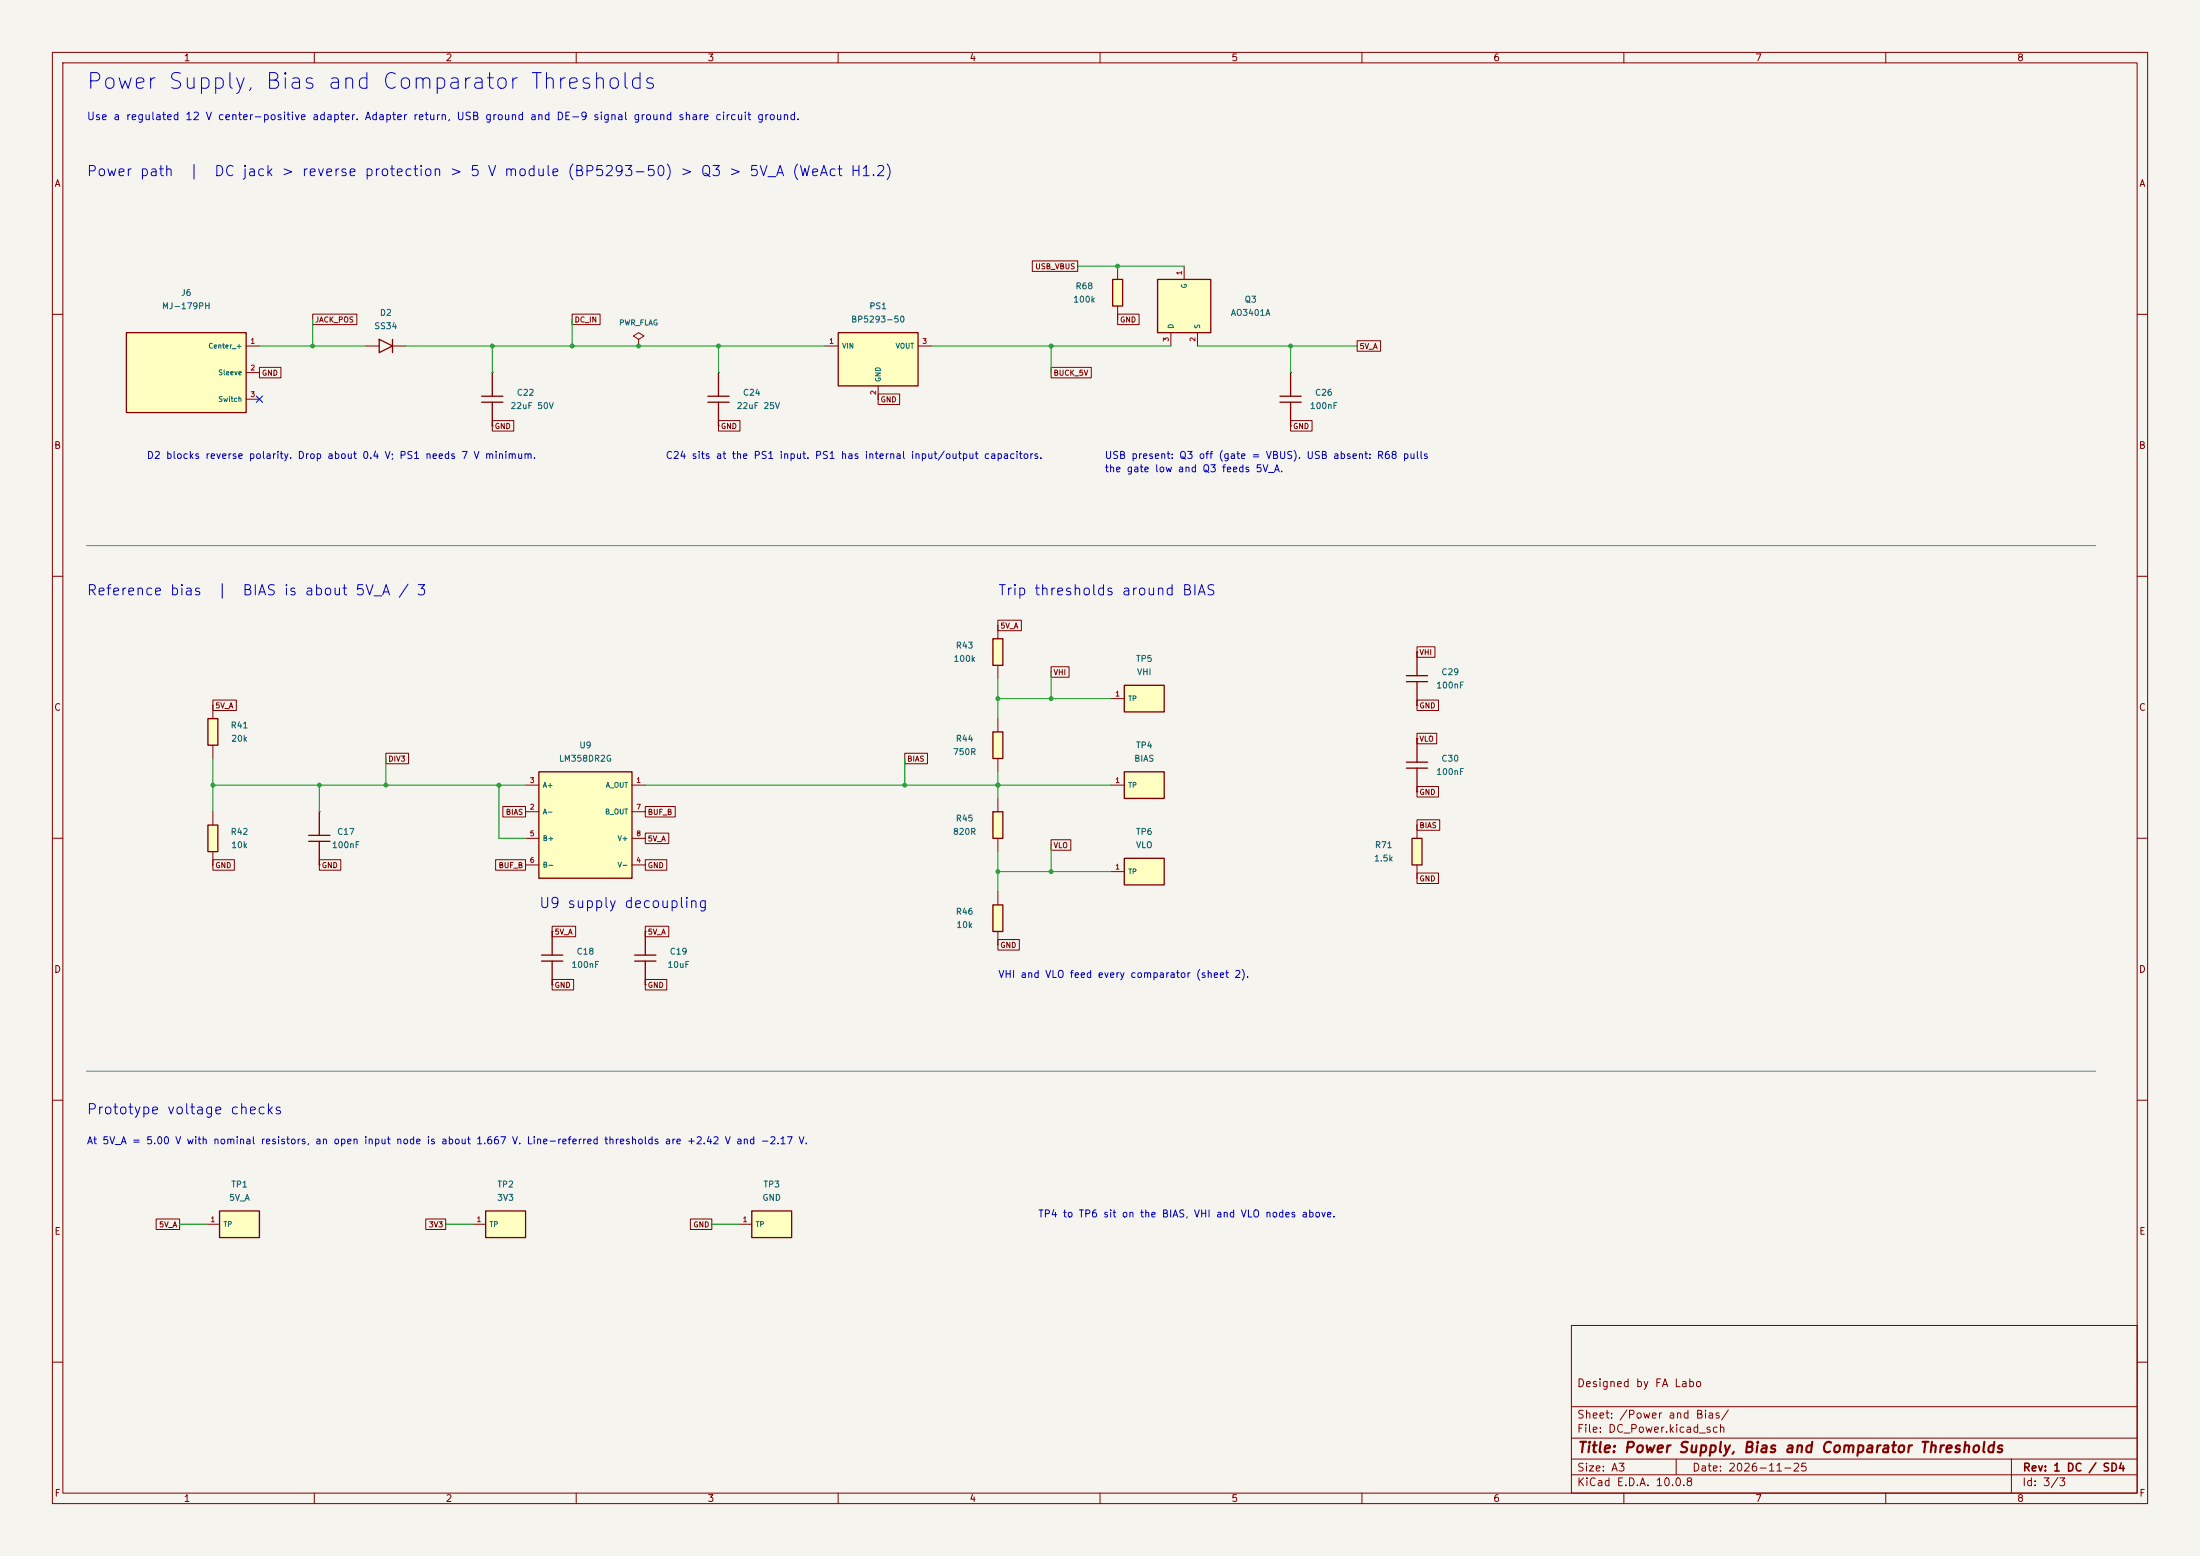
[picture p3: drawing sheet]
(kicad_sch (version 20250114)
(generator "eeschema")
(paper "A3")
(title_block (title "Power Supply, Bias and Comparator Thresholds") (date "2026-11-25") (rev "1 DC / SD4") (comment 1 "Designed by FA Labo"))
(lib_symbols
 (symbol "power:PWR_FLAG"
  (power global)
  (pin_numbers (hide yes))
  (pin_names
   (offset 0) (hide yes))
  (exclude_from_sim no)
  (in_bom yes)
  (on_board yes)
  (in_pos_files yes)
  (duplicate_pin_numbers_are_jumpers no)
  (property "Reference" "#FLG" (at 0 1.905 0) (show_name no) (do_not_autoplace no) (hide yes) (effects (font (size 1.27 1.27))))
  (property "Value" "PWR_FLAG" (at 0 3.81 0) (show_name no) (do_not_autoplace no) (effects (font (size 1.27 1.27))))
  (property "Footprint" "" (at 0 0 0) (show_name no) (do_not_autoplace no) (hide yes) (effects (font (size 1.27 1.27))))
  (property "Datasheet" "" (at 0 0 0) (show_name no) (do_not_autoplace no) (hide yes) (effects (font (size 1.27 1.27))))
  (property "Description" "Special symbol for telling ERC where power comes from" (at 0 0 0) (show_name no) (do_not_autoplace no) (hide yes) (effects (font (size 1.27 1.27))))
  (symbol "PWR_FLAG_0_0"
   (pin power_out line (at 0 0 90) (length 0) (name "" (effects (font (size 1.27 1.27)))) (number "1" (effects (font (size 1.27 1.27))))))
  (symbol "PWR_FLAG_0_1"
   (polyline (pts (xy 0 0) (xy 0 1.27) (xy -1.016 1.905) (xy 0 2.54) (xy 1.016 1.905) (xy 0 1.27)) (stroke (width 0) (type default)) (fill (type none))))
  (embedded_fonts no))
(symbol "Tap:Diode" (pin_numbers (hide yes)) (pin_names (offset 0) (hide yes)) (in_bom yes) (on_board yes) (property "Reference" "D" (at 0 3.81 0) (effects (font (size 1.15 1.15)) )) (property "Value" "Diode" (at 0 -3.81 0) (effects (font (size 1.15 1.15)) )) (symbol "Diode_0_1" (polyline (pts (xy -1.27 1.27) (xy -1.27 -1.27) (xy 1.27 0) (xy -1.27 1.27)) (stroke (width 0.25) (type default)) (fill (type none))) (polyline (pts (xy 1.27 1.27) (xy 1.27 -1.27)) (stroke (width 0.25) (type default)) (fill (type none)))) (symbol "Diode_1_1" (pin passive line (at 3.81 0 180) (length 2.54) (name "K" (effects (font (size 0.95 0.95)) )) (number "1" (effects (font (size 0.95 0.95)) ))) (pin passive line (at -3.81 0 0) (length 2.54) (name "A" (effects (font (size 0.95 0.95)) )) (number "2" (effects (font (size 0.95 0.95)) )))))
(symbol "Tap:DCDC3" (pin_names (offset 0.65)) (in_bom yes) (on_board yes) (property "Reference" "PS" (at 0 8.89 0) (effects (font (size 1.15 1.15)) )) (property "Value" "DCDC3" (at 0 6.985 0) (effects (font (size 1.15 1.15)) )) (symbol "DCDC3_0_1" (rectangle (start -7.62 5.08) (end 7.62 -5.08) (stroke (width 0.25) (type default)) (fill (type background)))) (symbol "DCDC3_1_1" (pin power_in line (at -10.16 2.54 0) (length 2.54) (name "VIN" (effects (font (size 0.95 0.95)) )) (number "1" (effects (font (size 0.95 0.95)) ))) (pin power_in line (at 0 -7.62 90) (length 2.54) (name "GND" (effects (font (size 0.95 0.95)) )) (number "2" (effects (font (size 0.95 0.95)) ))) (pin power_out line (at 10.16 2.54 180) (length 2.54) (name "VOUT" (effects (font (size 0.95 0.95)) )) (number "3" (effects (font (size 0.95 0.95)) )))))
(symbol "Tap:Capacitor" (pin_numbers (hide yes)) (pin_names (offset 0) (hide yes)) (in_bom yes) (on_board yes) (property "Reference" "C" (at 0.0000 6.9850 0) (effects (font (size 1.15 1.15)) )) (property "Value" "Capacitor" (at 0.0000 4.4450 0) (effects (font (size 1.15 1.15)) )) (symbol "Capacitor_0_1" (polyline (pts (xy -5.0800 0.0000) (xy -0.5715 0.0000)) (stroke (width 0.25) (type default)) (fill (type none)))(polyline (pts (xy -0.5715 -2.0320) (xy -0.5715 2.0320)) (stroke (width 0.25) (type default)) (fill (type none)))(polyline (pts (xy 0.5715 -2.0320) (xy 0.5715 2.0320)) (stroke (width 0.25) (type default)) (fill (type none)))(polyline (pts (xy 0.5715 0.0000) (xy 5.0800 0.0000)) (stroke (width 0.25) (type default)) (fill (type none)))) (symbol "Capacitor_1_1" (pin passive line (at -5.0800 0.0000 0) (length 0.0000) (name "1" (effects (font (size 0.95 0.95)) )) (number "1" (effects (font (size 0.95 0.95)) )))
(pin passive line (at 5.0800 0.0000 180) (length 0.0000) (name "2" (effects (font (size 0.95 0.95)) )) (number "2" (effects (font (size 0.95 0.95)) )))))
(symbol "Tap:DCJack" (pin_names (offset 0.65)) (in_bom yes) (on_board yes) (property "Reference" "J" (at 0.0000 12.7000 0) (effects (font (size 1.15 1.15)) )) (property "Value" "DCJack" (at 0.0000 10.1600 0) (effects (font (size 1.15 1.15)) )) (symbol "DCJack_0_1" (rectangle (start -11.4300 7.6200) (end 11.4300 -7.6200) (stroke (width 0.25) (type default)) (fill (type background)))) (symbol "DCJack_1_1" (pin passive line (at 13.9700 5.0800 180) (length 2.5400) (name "Center +" (effects (font (size 0.95 0.95)) )) (number "1" (effects (font (size 0.95 0.95)) )))
(pin passive line (at 13.9700 -0.0000 180) (length 2.5400) (name "Sleeve" (effects (font (size 0.95 0.95)) )) (number "2" (effects (font (size 0.95 0.95)) )))
(pin passive line (at 13.9700 -5.0800 180) (length 2.5400) (name "Switch" (effects (font (size 0.95 0.95)) )) (number "3" (effects (font (size 0.95 0.95)) )))))
(symbol "Tap:LM358" (pin_names (offset 0.65)) (in_bom yes) (on_board yes) (property "Reference" "U" (at 0.0000 15.2400 0) (effects (font (size 1.15 1.15)) )) (property "Value" "LM358" (at 0.0000 12.7000 0) (effects (font (size 1.15 1.15)) )) (symbol "LM358_0_1" (rectangle (start -8.8900 10.1600) (end 8.8900 -10.1600) (stroke (width 0.25) (type default)) (fill (type background)))) (symbol "LM358_1_1" (pin input line (at -11.4300 7.6200 0) (length 2.5400) (name "A+" (effects (font (size 0.95 0.95)) )) (number "3" (effects (font (size 0.95 0.95)) )))
(pin input line (at -11.4300 2.5400 0) (length 2.5400) (name "A-" (effects (font (size 0.95 0.95)) )) (number "2" (effects (font (size 0.95 0.95)) )))
(pin input line (at -11.4300 -2.5400 0) (length 2.5400) (name "B+" (effects (font (size 0.95 0.95)) )) (number "5" (effects (font (size 0.95 0.95)) )))
(pin input line (at -11.4300 -7.6200 0) (length 2.5400) (name "B-" (effects (font (size 0.95 0.95)) )) (number "6" (effects (font (size 0.95 0.95)) )))
(pin output line (at 11.4300 7.6200 180) (length 2.5400) (name "A OUT" (effects (font (size 0.95 0.95)) )) (number "1" (effects (font (size 0.95 0.95)) )))
(pin output line (at 11.4300 2.5400 180) (length 2.5400) (name "B OUT" (effects (font (size 0.95 0.95)) )) (number "7" (effects (font (size 0.95 0.95)) )))
(pin power_in line (at 11.4300 -2.5400 180) (length 2.5400) (name "V+" (effects (font (size 0.95 0.95)) )) (number "8" (effects (font (size 0.95 0.95)) )))
(pin power_in line (at 11.4300 -7.6200 180) (length 2.5400) (name "V-" (effects (font (size 0.95 0.95)) )) (number "4" (effects (font (size 0.95 0.95)) )))))
(symbol "Tap:PMOS" (pin_names (offset 0.65)) (in_bom yes) (on_board yes) (property "Reference" "Q" (at 0.0000 10.1600 0) (effects (font (size 1.15 1.15)) )) (property "Value" "PMOS" (at 0.0000 7.6200 0) (effects (font (size 1.15 1.15)) )) (symbol "PMOS_0_1" (rectangle (start -5.0800 5.0800) (end 5.0800 -5.0800) (stroke (width 0.25) (type default)) (fill (type background)))) (symbol "PMOS_1_1" (pin input line (at -7.6200 -0.0000 0) (length 2.5400) (name "G" (effects (font (size 0.95 0.95)) )) (number "1" (effects (font (size 0.95 0.95)) )))
(pin passive line (at 7.6200 2.5400 180) (length 2.5400) (name "S" (effects (font (size 0.95 0.95)) )) (number "2" (effects (font (size 0.95 0.95)) )))
(pin passive line (at 7.6200 -2.5400 180) (length 2.5400) (name "D" (effects (font (size 0.95 0.95)) )) (number "3" (effects (font (size 0.95 0.95)) )))))
(symbol "Tap:Resistor" (pin_numbers (hide yes)) (pin_names (offset 0) (hide yes)) (in_bom yes) (on_board yes) (property "Reference" "R" (at 0.0000 6.3500 0) (effects (font (size 1.15 1.15)) )) (property "Value" "Resistor" (at 0.0000 3.8100 0) (effects (font (size 1.15 1.15)) )) (symbol "Resistor_0_1" (rectangle (start -2.5400 0.9525) (end 2.5400 -0.9525) (stroke (width 0.25) (type default)) (fill (type background)))) (symbol "Resistor_1_1" (pin passive line (at -5.0800 0.0000 0) (length 2.5400) (name "1" (effects (font (size 0.95 0.95)) )) (number "1" (effects (font (size 0.95 0.95)) )))
(pin passive line (at 5.0800 0.0000 180) (length 2.5400) (name "2" (effects (font (size 0.95 0.95)) )) (number "2" (effects (font (size 0.95 0.95)) )))))
(symbol "Tap:Test" (pin_names (offset 0.65)) (in_bom yes) (on_board yes) (property "Reference" "TP" (at 0.0000 7.6200 0) (effects (font (size 1.15 1.15)) )) (property "Value" "Test" (at 0.0000 5.0800 0) (effects (font (size 1.15 1.15)) )) (symbol "Test_0_1" (rectangle (start -3.8100 2.5400) (end 3.8100 -2.5400) (stroke (width 0.25) (type default)) (fill (type background)))) (symbol "Test_1_1" (pin passive line (at -6.3500 -0.0000 0) (length 2.5400) (name "TP" (effects (font (size 0.95 0.95)) )) (number "1" (effects (font (size 0.95 0.95)) ))))))
(symbol (lib_id "Tap:DCJack") (at 35.5600 71.1200 0) (unit 1) (in_bom yes) (in_pos_files no) (on_board yes) (dnp no) (property "Reference" "J6" (at 35.5600 55.8800 0) (effects (font (size 1.15 1.15)) )) (property "Value" "MJ-179PH" (at 35.5600 58.4200 0) (effects (font (size 1.15 1.15)) )) (property "Footprint" "Tap:MJ179PH_BoardEdge" (at 35.5600 71.1200 0) (effects (font (size 1.15 1.15)) (hide yes))) (property "Supplier" "Akizuki" (at 35.5600 71.1200 0) (effects (font (size 1.15 1.15)) (hide yes))) (property "Assembly" "Hand assembly" (at 35.5600 71.1200 0) (effects (font (size 1.15 1.15)) (hide yes))) (property "OrderCode" "106568" (at 35.5600 71.1200 0) (effects (font (size 1.15 1.15)) (hide yes))) (property "MPN" "MJ-179PH" (at 35.5600 71.1200 0) (effects (font (size 1.15 1.15)) (hide yes))))
(symbol (lib_id "Tap:Capacitor") (at 93.9800 76.2000 270) (unit 1) (in_bom yes) (in_pos_files no) (on_board yes) (dnp no) (property "Reference" "C22" (at 100.3300 74.9300 90) (effects (font (size 1.15 1.15)) )) (property "Value" "22uF 50V" (at 101.6000 77.4700 90) (effects (font (size 1.15 1.15)) )) (property "Footprint" "Tap:Murata_RDE_108156_Horizontal_P5mm" (at 93.9800 76.2000 0) (effects (font (size 1.15 1.15)) (hide yes))) (property "Supplier" "Akizuki" (at 93.9800 76.2000 0) (effects (font (size 1.15 1.15)) (hide yes))) (property "Assembly" "Hand solder" (at 93.9800 76.2000 0) (effects (font (size 1.15 1.15)) (hide yes))) (property "LCSC" "" (at 93.9800 76.2000 0) (effects (font (size 1.15 1.15)) (hide yes))) (property "MPN" "RDEC71H226MWK1H03B" (at 93.9800 76.2000 0) (effects (font (size 1.15 1.15)) (hide yes))))
(symbol (lib_id "Tap:Capacitor") (at 137.1600 76.2000 270) (unit 1) (in_bom yes) (on_board yes) (dnp no) (property "Reference" "C24" (at 143.5100 74.9300 90) (effects (font (size 1.15 1.15)) )) (property "Value" "22uF 25V" (at 144.7800 77.4700 90) (effects (font (size 1.15 1.15)) )) (property "Footprint" "Tap:C_1206_3216Metric_DFM" (at 137.1600 76.2000 0) (effects (font (size 1.15 1.15)) (hide yes))) (property "Supplier" "LCSC" (at 137.1600 76.2000 0) (effects (font (size 1.15 1.15)) (hide yes))) (property "Assembly" "JLCPCB PCBA" (at 137.1600 76.2000 0) (effects (font (size 1.15 1.15)) (hide yes))) (property "LCSC" "C12891" (at 137.1600 76.2000 0) (effects (font (size 1.15 1.15)) (hide yes))) (property "MPN" "CL31A226KAHNNNE" (at 137.1600 76.2000 0) (effects (font (size 1.15 1.15)) (hide yes))))
(symbol (lib_id "Tap:Capacitor") (at 246.3800 76.2000 270) (unit 1) (in_bom yes) (on_board yes) (dnp no) (property "Reference" "C26" (at 252.7300 74.9300 90) (effects (font (size 1.15 1.15)) )) (property "Value" "100nF" (at 252.7300 77.4700 90) (effects (font (size 1.15 1.15)) )) (property "Footprint" "Tap:C_0603_1608Metric_DFM" (at 246.3800 76.2000 0) (effects (font (size 1.15 1.15)) (hide yes))) (property "Supplier" "LCSC" (at 246.3800 76.2000 0) (effects (font (size 1.15 1.15)) (hide yes))) (property "Assembly" "JLCPCB PCBA" (at 246.3800 76.2000 0) (effects (font (size 1.15 1.15)) (hide yes))) (property "LCSC" "C14663" (at 246.3800 76.2000 0) (effects (font (size 1.15 1.15)) (hide yes))) (property "MPN" "CC0603KRX7R9BB104" (at 246.3800 76.2000 0) (effects (font (size 1.15 1.15)) (hide yes))))
(polyline (pts (xy 16.5100 104.1400) (xy 400.0500 104.1400)) (stroke (width 0.20) (type solid) (color 109 137 148 1)) (fill (type none)))
(symbol (lib_id "Tap:Resistor") (at 40.6400 139.7000 270) (unit 1) (in_bom yes) (on_board yes) (dnp no) (property "Reference" "R41" (at 45.7200 138.4300 90) (effects (font (size 1.15 1.15)) )) (property "Value" "20k" (at 45.7200 140.9700 90) (effects (font (size 1.15 1.15)) )) (property "Footprint" "Tap:R_0603_1608Metric_DFM" (at 40.6400 139.7000 0) (effects (font (size 1.15 1.15)) (hide yes))) (property "Supplier" "LCSC" (at 40.6400 139.7000 0) (effects (font (size 1.15 1.15)) (hide yes))) (property "Assembly" "JLCPCB PCBA" (at 40.6400 139.7000 0) (effects (font (size 1.15 1.15)) (hide yes))) (property "LCSC" "C4184" (at 40.6400 139.7000 0) (effects (font (size 1.15 1.15)) (hide yes))) (property "MPN" "0603WAF2002T5E" (at 40.6400 139.7000 0) (effects (font (size 1.15 1.15)) (hide yes))))
(symbol (lib_id "Tap:Resistor") (at 40.6400 160.0200 270) (unit 1) (in_bom yes) (on_board yes) (dnp no) (property "Reference" "R42" (at 45.7200 158.7500 90) (effects (font (size 1.15 1.15)) )) (property "Value" "10k" (at 45.7200 161.2900 90) (effects (font (size 1.15 1.15)) )) (property "Footprint" "Tap:R_0603_1608Metric_DFM" (at 40.6400 160.0200 0) (effects (font (size 1.15 1.15)) (hide yes))) (property "Supplier" "LCSC" (at 40.6400 160.0200 0) (effects (font (size 1.15 1.15)) (hide yes))) (property "Assembly" "JLCPCB PCBA" (at 40.6400 160.0200 0) (effects (font (size 1.15 1.15)) (hide yes))) (property "LCSC" "C25804" (at 40.6400 160.0200 0) (effects (font (size 1.15 1.15)) (hide yes))) (property "MPN" "0603WAF1002T5E" (at 40.6400 160.0200 0) (effects (font (size 1.15 1.15)) (hide yes))))
(symbol (lib_id "Tap:Capacitor") (at 60.9600 160.0200 270) (unit 1) (in_bom yes) (on_board yes) (dnp no) (property "Reference" "C17" (at 66.0400 158.7500 90) (effects (font (size 1.15 1.15)) )) (property "Value" "100nF" (at 66.0400 161.2900 90) (effects (font (size 1.15 1.15)) )) (property "Footprint" "Tap:C_0603_1608Metric_DFM" (at 60.9600 160.0200 0) (effects (font (size 1.15 1.15)) (hide yes))) (property "Supplier" "LCSC" (at 60.9600 160.0200 0) (effects (font (size 1.15 1.15)) (hide yes))) (property "Assembly" "JLCPCB PCBA" (at 60.9600 160.0200 0) (effects (font (size 1.15 1.15)) (hide yes))) (property "LCSC" "C14663" (at 60.9600 160.0200 0) (effects (font (size 1.15 1.15)) (hide yes))) (property "MPN" "CC0603KRX7R9BB104" (at 60.9600 160.0200 0) (effects (font (size 1.15 1.15)) (hide yes))))
(symbol (lib_id "Tap:LM358") (at 111.7600 157.4800 0) (unit 1) (in_bom yes) (on_board yes) (dnp no) (property "Reference" "U9" (at 111.7600 142.2400 0) (effects (font (size 1.15 1.15)) )) (property "Value" "LM358DR2G" (at 111.7600 144.7800 0) (effects (font (size 1.15 1.15)) )) (property "Footprint" "Tap:SOIC-8_3.9x4.9mm_P1.27mm_DFM" (at 111.7600 157.4800 0) (effects (font (size 1.15 1.15)) (hide yes))) (property "Supplier" "LCSC" (at 111.7600 157.4800 0) (effects (font (size 1.15 1.15)) (hide yes))) (property "Assembly" "JLCPCB PCBA" (at 111.7600 157.4800 0) (effects (font (size 1.15 1.15)) (hide yes))) (property "LCSC" "C7950" (at 111.7600 157.4800 0) (effects (font (size 1.15 1.15)) (hide yes))) (property "MPN" "LM358DR2G" (at 111.7600 157.4800 0) (effects (font (size 1.15 1.15)) (hide yes))))
(symbol (lib_id "Tap:Resistor") (at 190.5000 124.4600 270) (unit 1) (in_bom yes) (on_board yes) (dnp no) (property "Reference" "R43" (at 184.1500 123.1900 90) (effects (font (size 1.15 1.15)) )) (property "Value" "100k" (at 184.1500 125.7300 90) (effects (font (size 1.15 1.15)) )) (property "Footprint" "Tap:R_0603_1608Metric_DFM" (at 190.5000 124.4600 0) (effects (font (size 1.15 1.15)) (hide yes))) (property "Supplier" "LCSC" (at 190.5000 124.4600 0) (effects (font (size 1.15 1.15)) (hide yes))) (property "Assembly" "JLCPCB PCBA" (at 190.5000 124.4600 0) (effects (font (size 1.15 1.15)) (hide yes))) (property "LCSC" "C25803" (at 190.5000 124.4600 0) (effects (font (size 1.15 1.15)) (hide yes))) (property "MPN" "0603WAF1003T5E" (at 190.5000 124.4600 0) (effects (font (size 1.15 1.15)) (hide yes))))
(symbol (lib_id "Tap:Resistor") (at 190.5000 142.2400 270) (unit 1) (in_bom yes) (on_board yes) (dnp no) (property "Reference" "R44" (at 184.1500 140.9700 90) (effects (font (size 1.15 1.15)) )) (property "Value" "750R" (at 184.1500 143.5100 90) (effects (font (size 1.15 1.15)) )) (property "Footprint" "Tap:R_0603_1608Metric_DFM" (at 190.5000 142.2400 0) (effects (font (size 1.15 1.15)) (hide yes))) (property "Supplier" "LCSC" (at 190.5000 142.2400 0) (effects (font (size 1.15 1.15)) (hide yes))) (property "Assembly" "JLCPCB PCBA" (at 190.5000 142.2400 0) (effects (font (size 1.15 1.15)) (hide yes))) (property "LCSC" "C23241" (at 190.5000 142.2400 0) (effects (font (size 1.15 1.15)) (hide yes))) (property "MPN" "0603WAF7500T5E" (at 190.5000 142.2400 0) (effects (font (size 1.15 1.15)) (hide yes))))
(symbol (lib_id "Tap:Resistor") (at 190.5000 157.4800 270) (unit 1) (in_bom yes) (on_board yes) (dnp no) (property "Reference" "R45" (at 184.1500 156.2100 90) (effects (font (size 1.15 1.15)) )) (property "Value" "820R" (at 184.1500 158.7500 90) (effects (font (size 1.15 1.15)) )) (property "Footprint" "Tap:R_0603_1608Metric_DFM" (at 190.5000 157.4800 0) (effects (font (size 1.15 1.15)) (hide yes))) (property "Supplier" "LCSC" (at 190.5000 157.4800 0) (effects (font (size 1.15 1.15)) (hide yes))) (property "Assembly" "JLCPCB PCBA" (at 190.5000 157.4800 0) (effects (font (size 1.15 1.15)) (hide yes))) (property "LCSC" "C23253" (at 190.5000 157.4800 0) (effects (font (size 1.15 1.15)) (hide yes))) (property "MPN" "0603WAF8200T5E" (at 190.5000 157.4800 0) (effects (font (size 1.15 1.15)) (hide yes))))
(symbol (lib_id "Tap:Resistor") (at 190.5000 175.2600 270) (unit 1) (in_bom yes) (on_board yes) (dnp no) (property "Reference" "R46" (at 184.1500 173.9900 90) (effects (font (size 1.15 1.15)) )) (property "Value" "10k" (at 184.1500 176.5300 90) (effects (font (size 1.15 1.15)) )) (property "Footprint" "Tap:R_0603_1608Metric_DFM" (at 190.5000 175.2600 0) (effects (font (size 1.15 1.15)) (hide yes))) (property "Supplier" "LCSC" (at 190.5000 175.2600 0) (effects (font (size 1.15 1.15)) (hide yes))) (property "Assembly" "JLCPCB PCBA" (at 190.5000 175.2600 0) (effects (font (size 1.15 1.15)) (hide yes))) (property "LCSC" "C25804" (at 190.5000 175.2600 0) (effects (font (size 1.15 1.15)) (hide yes))) (property "MPN" "0603WAF1002T5E" (at 190.5000 175.2600 0) (effects (font (size 1.15 1.15)) (hide yes))))
(symbol (lib_id "Tap:Capacitor") (at 105.4100 182.8800 270) (unit 1) (in_bom yes) (on_board yes) (dnp no) (property "Reference" "C18" (at 111.7600 181.6100 90) (effects (font (size 1.15 1.15)) )) (property "Value" "100nF" (at 111.7600 184.1500 90) (effects (font (size 1.15 1.15)) )) (property "Footprint" "Tap:C_0603_1608Metric_DFM" (at 105.4100 182.8800 0) (effects (font (size 1.15 1.15)) (hide yes))) (property "Supplier" "LCSC" (at 105.4100 182.8800 0) (effects (font (size 1.15 1.15)) (hide yes))) (property "Assembly" "JLCPCB PCBA" (at 105.4100 182.8800 0) (effects (font (size 1.15 1.15)) (hide yes))) (property "LCSC" "C14663" (at 105.4100 182.8800 0) (effects (font (size 1.15 1.15)) (hide yes))) (property "MPN" "CC0603KRX7R9BB104" (at 105.4100 182.8800 0) (effects (font (size 1.15 1.15)) (hide yes))))
(symbol (lib_id "Tap:Capacitor") (at 123.1900 182.8800 270) (unit 1) (in_bom yes) (on_board yes) (dnp no) (property "Reference" "C19" (at 129.5400 181.6100 90) (effects (font (size 1.15 1.15)) )) (property "Value" "10uF" (at 129.5400 184.1500 90) (effects (font (size 1.15 1.15)) )) (property "Footprint" "Tap:C_0805_2012Metric_DFM" (at 123.1900 182.8800 0) (effects (font (size 1.15 1.15)) (hide yes))) (property "Supplier" "LCSC" (at 123.1900 182.8800 0) (effects (font (size 1.15 1.15)) (hide yes))) (property "Assembly" "JLCPCB PCBA" (at 123.1900 182.8800 0) (effects (font (size 1.15 1.15)) (hide yes))) (property "LCSC" "C15850" (at 123.1900 182.8800 0) (effects (font (size 1.15 1.15)) (hide yes))) (property "MPN" "CL21A106KAYNNNE" (at 123.1900 182.8800 0) (effects (font (size 1.15 1.15)) (hide yes))))
(polyline (pts (xy 16.5100 204.4700) (xy 400.0500 204.4700)) (stroke (width 0.20) (type solid) (color 109 137 148 1)) (fill (type none)))
(symbol (lib_id "Tap:Test") (at 45.7200 233.6800 0) (unit 1) (in_bom no) (in_pos_files no) (on_board yes) (dnp no) (property "Reference" "TP1" (at 45.7200 226.0600 0) (effects (font (size 1.15 1.15)) )) (property "Value" "5V_A" (at 45.7200 228.6000 0) (effects (font (size 1.15 1.15)) )) (property "Footprint" "Tap:TestPoint_Pad_D1.5mm_DFM" (at 45.7200 233.6800 0) (effects (font (size 1.15 1.15)) (hide yes))) (property "Supplier" "" (at 45.7200 233.6800 0) (effects (font (size 1.15 1.15)) (hide yes))) (property "Assembly" "Copper pad" (at 45.7200 233.6800 0) (effects (font (size 1.15 1.15)) (hide yes))))
(symbol (lib_id "Tap:Test") (at 96.5200 233.6800 0) (unit 1) (in_bom no) (in_pos_files no) (on_board yes) (dnp no) (property "Reference" "TP2" (at 96.5200 226.0600 0) (effects (font (size 1.15 1.15)) )) (property "Value" "3V3" (at 96.5200 228.6000 0) (effects (font (size 1.15 1.15)) )) (property "Footprint" "Tap:TestPoint_Pad_D1.5mm_DFM" (at 96.5200 233.6800 0) (effects (font (size 1.15 1.15)) (hide yes))) (property "Supplier" "" (at 96.5200 233.6800 0) (effects (font (size 1.15 1.15)) (hide yes))) (property "Assembly" "Copper pad" (at 96.5200 233.6800 0) (effects (font (size 1.15 1.15)) (hide yes))))
(symbol (lib_id "Tap:Test") (at 147.3200 233.6800 0) (unit 1) (in_bom no) (in_pos_files no) (on_board yes) (dnp no) (property "Reference" "TP3" (at 147.3200 226.0600 0) (effects (font (size 1.15 1.15)) )) (property "Value" "GND" (at 147.3200 228.6000 0) (effects (font (size 1.15 1.15)) )) (property "Footprint" "Tap:TestPoint_Pad_D1.5mm_DFM" (at 147.3200 233.6800 0) (effects (font (size 1.15 1.15)) (hide yes))) (property "Supplier" "" (at 147.3200 233.6800 0) (effects (font (size 1.15 1.15)) (hide yes))) (property "Assembly" "Copper pad" (at 147.3200 233.6800 0) (effects (font (size 1.15 1.15)) (hide yes))))
(symbol (lib_id "Tap:Test") (at 218.4400 149.8600 0) (unit 1) (in_bom no) (in_pos_files no) (on_board yes) (dnp no) (property "Reference" "TP4" (at 218.4400 142.2400 0) (effects (font (size 1.15 1.15)) )) (property "Value" "BIAS" (at 218.4400 144.7800 0) (effects (font (size 1.15 1.15)) )) (property "Footprint" "Tap:TestPoint_Pad_D1.5mm_DFM" (at 218.4400 149.8600 0) (effects (font (size 1.15 1.15)) (hide yes))) (property "Supplier" "" (at 218.4400 149.8600 0) (effects (font (size 1.15 1.15)) (hide yes))) (property "Assembly" "Copper pad" (at 218.4400 149.8600 0) (effects (font (size 1.15 1.15)) (hide yes))))
(symbol (lib_id "Tap:Test") (at 218.4400 133.3500 0) (unit 1) (in_bom no) (in_pos_files no) (on_board yes) (dnp no) (property "Reference" "TP5" (at 218.4400 125.7300 0) (effects (font (size 1.15 1.15)) )) (property "Value" "VHI" (at 218.4400 128.2700 0) (effects (font (size 1.15 1.15)) )) (property "Footprint" "Tap:TestPoint_Pad_D1.5mm_DFM" (at 218.4400 133.3500 0) (effects (font (size 1.15 1.15)) (hide yes))) (property "Supplier" "" (at 218.4400 133.3500 0) (effects (font (size 1.15 1.15)) (hide yes))) (property "Assembly" "Copper pad" (at 218.4400 133.3500 0) (effects (font (size 1.15 1.15)) (hide yes))))
(symbol (lib_id "Tap:Test") (at 218.4400 166.3700 0) (unit 1) (in_bom no) (in_pos_files no) (on_board yes) (dnp no) (property "Reference" "TP6" (at 218.4400 158.7500 0) (effects (font (size 1.15 1.15)) )) (property "Value" "VLO" (at 218.4400 161.2900 0) (effects (font (size 1.15 1.15)) )) (property "Footprint" "Tap:TestPoint_Pad_D1.5mm_DFM" (at 218.4400 166.3700 0) (effects (font (size 1.15 1.15)) (hide yes))) (property "Supplier" "" (at 218.4400 166.3700 0) (effects (font (size 1.15 1.15)) (hide yes))) (property "Assembly" "Copper pad" (at 218.4400 166.3700 0) (effects (font (size 1.15 1.15)) (hide yes))))
(symbol (lib_id "Tap:Diode") (at 73.6600 66.0400 0) (unit 1) (in_bom yes) (on_board yes) (dnp no) (property "Reference" "D2" (at 73.6600 59.6900 0) (effects (font (size 1.15 1.15)) )) (property "Value" "SS34" (at 73.6600 62.2300 0) (effects (font (size 1.15 1.15)) )) (property "Footprint" "Tap:D_SMA_DFM" (at 73.6600 66.0400 0) (effects (font (size 1.15 1.15)) (hide yes))) (property "Supplier" "LCSC" (at 73.6600 66.0400 0) (effects (font (size 1.15 1.15)) (hide yes))) (property "Assembly" "JLCPCB PCBA" (at 73.6600 66.0400 0) (effects (font (size 1.15 1.15)) (hide yes))) (property "LCSC" "C8678" (at 73.6600 66.0400 0) (effects (font (size 1.15 1.15)) (hide yes))) (property "MPN" "SS34" (at 73.6600 66.0400 0) (effects (font (size 1.15 1.15)) (hide yes))))
(symbol (lib_id "Tap:DCDC3") (at 167.6400 68.5800 0) (unit 1) (in_bom yes) (in_pos_files no) (on_board yes) (dnp no) (property "Reference" "PS1" (at 167.6400 58.4200 0) (effects (font (size 1.15 1.15)) )) (property "Value" "BP5293-50" (at 167.6400 60.9600 0) (effects (font (size 1.15 1.15)) )) (property "Footprint" "Tap:ROHM_BP5293_SIP3" (at 167.6400 68.5800 0) (effects (font (size 1.15 1.15)) (hide yes))) (property "Supplier" "Akizuki" (at 167.6400 68.5800 0) (effects (font (size 1.15 1.15)) (hide yes))) (property "Assembly" "Hand solder" (at 167.6400 68.5800 0) (effects (font (size 1.15 1.15)) (hide yes))) (property "OrderCode" "111188" (at 167.6400 68.5800 0) (effects (font (size 1.15 1.15)) (hide yes))) (property "MPN" "BP5293-50" (at 167.6400 68.5800 0) (effects (font (size 1.15 1.15)) (hide yes))))
(symbol (lib_id "Tap:PMOS") (at 226.0600 58.4200 270) (unit 1) (in_bom yes) (on_board yes) (dnp no) (property "Reference" "Q3" (at 238.7600 57.1500 90) (effects (font (size 1.15 1.15)) )) (property "Value" "AO3401A" (at 238.7600 59.6900 90) (effects (font (size 1.15 1.15)) )) (property "Footprint" "Tap:SOT-23_DFM" (at 226.0600 58.4200 0) (effects (font (size 1.15 1.15)) (hide yes))) (property "Supplier" "LCSC" (at 226.0600 58.4200 0) (effects (font (size 1.15 1.15)) (hide yes))) (property "Assembly" "JLCPCB PCBA" (at 226.0600 58.4200 0) (effects (font (size 1.15 1.15)) (hide yes))) (property "LCSC" "C15127" (at 226.0600 58.4200 0) (effects (font (size 1.15 1.15)) (hide yes))) (property "MPN" "AO3401A" (at 226.0600 58.4200 0) (effects (font (size 1.15 1.15)) (hide yes))))
(symbol (lib_id "Tap:Resistor") (at 213.3600 55.8800 270) (unit 1) (in_bom yes) (on_board yes) (dnp no) (property "Reference" "R68" (at 207.0100 54.6100 90) (effects (font (size 1.15 1.15)) )) (property "Value" "100k" (at 207.0100 57.1500 90) (effects (font (size 1.15 1.15)) )) (property "Footprint" "Tap:R_0603_1608Metric_DFM" (at 213.3600 55.8800 0) (effects (font (size 1.15 1.15)) (hide yes))) (property "Supplier" "LCSC" (at 213.3600 55.8800 0) (effects (font (size 1.15 1.15)) (hide yes))) (property "Assembly" "JLCPCB PCBA" (at 213.3600 55.8800 0) (effects (font (size 1.15 1.15)) (hide yes))) (property "LCSC" "C25803" (at 213.3600 55.8800 0) (effects (font (size 1.15 1.15)) (hide yes))) (property "MPN" "0603WAF1003T5E" (at 213.3600 55.8800 0) (effects (font (size 1.15 1.15)) (hide yes))))
(symbol (lib_id "power:PWR_FLAG") (at 121.9200 66.0400 0) (unit 1)
 (in_bom no) (on_board no) (dnp no)
 (property "Reference" "#FLG02" (at 121.9200 63.5000 0) (effects (font (size 1.27 1.27)) (hide yes)))
 (property "Value" "PWR_FLAG" (at 121.9200 61.5950 0) (effects (font (size 1.0 1.0)))))
(wire (pts (xy 49.5300 66.0400) (xy 69.8500 66.0400)) (stroke (width 0) (type default)))
(global_label "JACK_POS" (shape passive) (at 59.6900 60.9600 180) (effects (font (size 1.0 1.0)) (justify left)))
(wire (pts (xy 59.6900 66.0400) (xy 59.6900 60.9600)) (stroke (width 0) (type default)))
(junction (at 59.6900 66.0400) (diameter 0) (color 0 0 0 0))
(global_label "GND" (shape passive) (at 49.5300 71.1200 180) (effects (font (size 1.0 1.0)) (justify left)))
(no_connect (at 49.5300 76.2000))
(wire (pts (xy 77.4700 66.0400) (xy 157.4800 66.0400)) (stroke (width 0) (type default)))
(wire (pts (xy 93.9800 66.0400) (xy 93.9800 71.1200)) (stroke (width 0) (type default)))
(junction (at 93.9800 66.0400) (diameter 0) (color 0 0 0 0))
(global_label "GND" (shape passive) (at 93.9800 81.2800 180) (effects (font (size 1.0 1.0)) (justify left)))
(wire (pts (xy 137.1600 66.0400) (xy 137.1600 71.1200)) (stroke (width 0) (type default)))
(junction (at 137.1600 66.0400) (diameter 0) (color 0 0 0 0))
(global_label "GND" (shape passive) (at 137.1600 81.2800 180) (effects (font (size 1.0 1.0)) (justify left)))
(junction (at 121.9200 66.0400) (diameter 0) (color 0 0 0 0))
(global_label "DC_IN" (shape passive) (at 109.2200 60.9600 180) (effects (font (size 1.0 1.0)) (justify left)))
(wire (pts (xy 109.2200 66.0400) (xy 109.2200 60.9600)) (stroke (width 0) (type default)))
(junction (at 109.2200 66.0400) (diameter 0) (color 0 0 0 0))
(global_label "GND" (shape passive) (at 167.6400 76.2000 180) (effects (font (size 1.0 1.0)) (justify left)))
(wire (pts (xy 177.8000 66.0400) (xy 223.5200 66.0400)) (stroke (width 0) (type default)))
(global_label "BUCK_5V" (shape passive) (at 200.6600 71.1200 180) (effects (font (size 1.0 1.0)) (justify left)))
(wire (pts (xy 200.6600 66.0400) (xy 200.6600 71.1200)) (stroke (width 0) (type default)))
(junction (at 200.6600 66.0400) (diameter 0) (color 0 0 0 0))
(wire (pts (xy 226.0600 50.8000) (xy 205.7400 50.8000)) (stroke (width 0) (type default)))
(junction (at 213.3600 50.8000) (diameter 0) (color 0 0 0 0))
(global_label "USB_VBUS" (shape passive) (at 205.7400 50.8000 0) (effects (font (size 1.0 1.0)) (justify right)))
(global_label "GND" (shape passive) (at 213.3600 60.9600 180) (effects (font (size 1.0 1.0)) (justify left)))
(wire (pts (xy 228.6000 66.0400) (xy 259.0800 66.0400)) (stroke (width 0) (type default)))
(wire (pts (xy 246.3800 66.0400) (xy 246.3800 71.1200)) (stroke (width 0) (type default)))
(junction (at 246.3800 66.0400) (diameter 0) (color 0 0 0 0))
(global_label "GND" (shape passive) (at 246.3800 81.2800 180) (effects (font (size 1.0 1.0)) (justify left)))
(global_label "5V_A" (shape passive) (at 259.0800 66.0400 180) (effects (font (size 1.0 1.0)) (justify left)))
(text "Power Supply, Bias and Comparator Thresholds" (at 16.5100 13.9700 0) (effects (font (size 3 3)) (justify left top)))
(text "Use a regulated 12 V center-positive adapter. Adapter return, USB ground and DE-9 signal ground share circuit ground." (at 16.5100 21.5900 0) (effects (font (size 1.45 1.45)) (justify left top)))
(text "Power path  |  DC jack > reverse protection > 5 V module (BP5293-50) > Q3 > 5V_A (WeAct H1.2)" (at 16.5100 31.7500 0) (effects (font (size 1.95 1.95)) (justify left top)))
(text "D2 blocks reverse polarity. Drop about 0.4 V; PS1 needs 7 V minimum." (at 27.9400 86.3600 0) (effects (font (size 1.35 1.35)) (justify left top)))
(text "C24 sits at the PS1 input. PS1 has internal input/output capacitors." (at 127.0000 86.3600 0) (effects (font (size 1.35 1.35)) (justify left top)))
(text "USB present: Q3 off (gate = VBUS). USB absent: R68 pulls" (at 210.8200 86.3600 0) (effects (font (size 1.35 1.35)) (justify left top)))
(text "the gate low and Q3 feeds 5V_A." (at 210.8200 88.9000 0) (effects (font (size 1.35 1.35)) (justify left top)))
(text "Reference bias  |  BIAS is about 5V_A / 3" (at 16.5100 111.7600 0) (effects (font (size 1.95 1.95)) (justify left top)))
(text "Trip thresholds around BIAS" (at 190.5000 111.7600 0) (effects (font (size 1.95 1.95)) (justify left top)))
(global_label "5V_A" (shape passive) (at 40.6400 134.6200 180) (effects (font (size 1.0 1.0)) (justify left)))
(wire (pts (xy 40.6400 144.7800) (xy 40.6400 154.9400)) (stroke (width 0) (type default)))
(global_label "GND" (shape passive) (at 40.6400 165.1000 180) (effects (font (size 1.0 1.0)) (justify left)))
(global_label "GND" (shape passive) (at 60.9600 165.1000 180) (effects (font (size 1.0 1.0)) (justify left)))
(wire (pts (xy 40.6400 149.8600) (xy 100.3300 149.8600)) (stroke (width 0) (type default)))
(junction (at 40.6400 149.8600) (diameter 0) (color 0 0 0 0))
(junction (at 60.9600 149.8600) (diameter 0) (color 0 0 0 0))
(wire (pts (xy 60.9600 149.8600) (xy 60.9600 154.9400)) (stroke (width 0) (type default)))
(global_label "DIV3" (shape passive) (at 73.6600 144.7800 180) (effects (font (size 1.0 1.0)) (justify left)))
(wire (pts (xy 73.6600 149.8600) (xy 73.6600 144.7800)) (stroke (width 0) (type default)))
(junction (at 73.6600 149.8600) (diameter 0) (color 0 0 0 0))
(wire (pts (xy 95.2500 149.8600) (xy 95.2500 160.0200)) (stroke (width 0) (type default)))
(wire (pts (xy 95.2500 160.0200) (xy 100.3300 160.0200)) (stroke (width 0) (type default)))
(junction (at 95.2500 149.8600) (diameter 0) (color 0 0 0 0))
(global_label "BIAS" (shape passive) (at 100.3300 154.9400 0) (effects (font (size 1.0 1.0)) (justify right)))
(global_label "BUF_B" (shape passive) (at 100.3300 165.1000 0) (effects (font (size 1.0 1.0)) (justify right)))
(global_label "BUF_B" (shape passive) (at 123.1900 154.9400 180) (effects (font (size 1.0 1.0)) (justify left)))
(global_label "5V_A" (shape passive) (at 123.1900 160.0200 180) (effects (font (size 1.0 1.0)) (justify left)))
(global_label "GND" (shape passive) (at 123.1900 165.1000 180) (effects (font (size 1.0 1.0)) (justify left)))
(wire (pts (xy 123.1900 149.8600) (xy 190.5000 149.8600)) (stroke (width 0) (type default)))
(junction (at 190.5000 149.8600) (diameter 0) (color 0 0 0 0))
(global_label "BIAS" (shape passive) (at 172.7200 144.7800 180) (effects (font (size 1.0 1.0)) (justify left)))
(wire (pts (xy 172.7200 149.8600) (xy 172.7200 144.7800)) (stroke (width 0) (type default)))
(junction (at 172.7200 149.8600) (diameter 0) (color 0 0 0 0))
(global_label "5V_A" (shape passive) (at 190.5000 119.3800 180) (effects (font (size 1.0 1.0)) (justify left)))
(wire (pts (xy 190.5000 147.3200) (xy 190.5000 149.8600)) (stroke (width 0) (type default)))
(wire (pts (xy 190.5000 149.8600) (xy 190.5000 152.4000)) (stroke (width 0) (type default)))
(wire (pts (xy 190.5000 129.5400) (xy 190.5000 133.3500)) (stroke (width 0) (type default)))
(wire (pts (xy 190.5000 133.3500) (xy 190.5000 137.1600)) (stroke (width 0) (type default)))
(wire (pts (xy 190.5000 162.5600) (xy 190.5000 166.3700)) (stroke (width 0) (type default)))
(wire (pts (xy 190.5000 166.3700) (xy 190.5000 170.1800)) (stroke (width 0) (type default)))
(global_label "GND" (shape passive) (at 190.5000 180.3400 180) (effects (font (size 1.0 1.0)) (justify left)))
(junction (at 190.5000 133.3500) (diameter 0) (color 0 0 0 0))
(wire (pts (xy 190.5000 133.3500) (xy 212.0900 133.3500)) (stroke (width 0) (type default)))
(global_label "VHI" (shape passive) (at 200.6600 128.2700 180) (effects (font (size 1.0 1.0)) (justify left)))
(wire (pts (xy 200.6600 133.3500) (xy 200.6600 128.2700)) (stroke (width 0) (type default)))
(junction (at 200.6600 133.3500) (diameter 0) (color 0 0 0 0))
(junction (at 190.5000 149.8600) (diameter 0) (color 0 0 0 0))
(wire (pts (xy 190.5000 149.8600) (xy 212.0900 149.8600)) (stroke (width 0) (type default)))
(junction (at 190.5000 166.3700) (diameter 0) (color 0 0 0 0))
(wire (pts (xy 190.5000 166.3700) (xy 212.0900 166.3700)) (stroke (width 0) (type default)))
(global_label "VLO" (shape passive) (at 200.6600 161.2900 180) (effects (font (size 1.0 1.0)) (justify left)))
(wire (pts (xy 200.6600 166.3700) (xy 200.6600 161.2900)) (stroke (width 0) (type default)))
(junction (at 200.6600 166.3700) (diameter 0) (color 0 0 0 0))
(text "VHI and VLO feed every comparator (sheet 2)." (at 190.5000 185.4200 0) (effects (font (size 1.35 1.35)) (justify left top)))
(text "U9 supply decoupling" (at 102.8700 171.4500 0) (effects (font (size 1.95 1.95)) (justify left top)))
(global_label "5V_A" (shape passive) (at 105.4100 177.8000 180) (effects (font (size 1.0 1.0)) (justify left)))
(global_label "GND" (shape passive) (at 105.4100 187.9600 180) (effects (font (size 1.0 1.0)) (justify left)))
(global_label "5V_A" (shape passive) (at 123.1900 177.8000 180) (effects (font (size 1.0 1.0)) (justify left)))
(global_label "GND" (shape passive) (at 123.1900 187.9600 180) (effects (font (size 1.0 1.0)) (justify left)))
(text "Prototype voltage checks" (at 16.5100 210.8200 0) (effects (font (size 1.95 1.95)) (justify left top)))
(text "At 5V_A = 5.00 V with nominal resistors, an open input node is about 1.667 V. Line-referred thresholds are +2.42 V and -2.17 V." (at 16.5100 217.1700 0) (effects (font (size 1.35 1.35)) (justify left top)))
(wire (pts (xy 39.3700 233.6800) (xy 34.2900 233.6800)) (stroke (width 0) (type default)))
(global_label "5V_A" (shape passive) (at 34.2900 233.6800 0) (effects (font (size 1.0 1.0)) (justify right)))
(wire (pts (xy 90.1700 233.6800) (xy 85.0900 233.6800)) (stroke (width 0) (type default)))
(global_label "3V3" (shape passive) (at 85.0900 233.6800 0) (effects (font (size 1.0 1.0)) (justify right)))
(wire (pts (xy 140.9700 233.6800) (xy 135.8900 233.6800)) (stroke (width 0) (type default)))
(global_label "GND" (shape passive) (at 135.8900 233.6800 0) (effects (font (size 1.0 1.0)) (justify right)))
(text "TP4 to TP6 sit on the BIAS, VHI and VLO nodes above." (at 198.1200 231.1400 0) (effects (font (size 1.35 1.35)) (justify left top)))

(symbol (lib_id "Tap:Capacitor") (at 270.5100 129.5400 270) (unit 1) (in_bom yes) (on_board yes) (dnp no) (property "Reference" "C29" (at 276.8600 128.2700 90) (effects (font (size 1.15 1.15)) )) (property "Value" "100nF" (at 276.8600 130.8100 90) (effects (font (size 1.15 1.15)) )) (property "Footprint" "Tap:C_0603_1608Metric_DFM" (at 270.5100 129.5400 0) (effects (font (size 1.15 1.15)) (hide yes))) (property "Supplier" "LCSC" (at 270.5100 129.5400 0) (effects (font (size 1.15 1.15)) (hide yes))) (property "Assembly" "JLCPCB PCBA" (at 270.5100 129.5400 0) (effects (font (size 1.15 1.15)) (hide yes))) (property "LCSC" "C14663" (at 270.5100 129.5400 0) (effects (font (size 1.15 1.15)) (hide yes))) (property "MPN" "CC0603KRX7R9BB104" (at 270.5100 129.5400 0) (effects (font (size 1.15 1.15)) (hide yes))))
(global_label "VHI" (shape passive) (at 270.5100 124.4600 180) (effects (font (size 1 1)) (justify left)))
(global_label "GND" (shape passive) (at 270.5100 134.6200 180) (effects (font (size 1 1)) (justify left)))

(symbol (lib_id "Tap:Capacitor") (at 270.5100 146.0500 270) (unit 1) (in_bom yes) (on_board yes) (dnp no) (property "Reference" "C30" (at 276.8600 144.7800 90) (effects (font (size 1.15 1.15)) )) (property "Value" "100nF" (at 276.8600 147.3200 90) (effects (font (size 1.15 1.15)) )) (property "Footprint" "Tap:C_0603_1608Metric_DFM" (at 270.5100 146.0500 0) (effects (font (size 1.15 1.15)) (hide yes))) (property "Supplier" "LCSC" (at 270.5100 146.0500 0) (effects (font (size 1.15 1.15)) (hide yes))) (property "Assembly" "JLCPCB PCBA" (at 270.5100 146.0500 0) (effects (font (size 1.15 1.15)) (hide yes))) (property "LCSC" "C14663" (at 270.5100 146.0500 0) (effects (font (size 1.15 1.15)) (hide yes))) (property "MPN" "CC0603KRX7R9BB104" (at 270.5100 146.0500 0) (effects (font (size 1.15 1.15)) (hide yes))))
(global_label "VLO" (shape passive) (at 270.5100 140.9700 180) (effects (font (size 1 1)) (justify left)))
(global_label "GND" (shape passive) (at 270.5100 151.1300 180) (effects (font (size 1 1)) (justify left)))

(symbol (lib_id "Tap:Resistor") (at 270.5100 162.5600 270) (unit 1) (in_bom yes) (on_board yes) (dnp no) (property "Reference" "R71" (at 264.1600 161.2900 90) (effects (font (size 1.15 1.15)) )) (property "Value" "1.5k" (at 264.1600 163.8300 90) (effects (font (size 1.15 1.15)) )) (property "Footprint" "Tap:R_0603_1608Metric_DFM" (at 270.5100 162.5600 0) (effects (font (size 1.15 1.15)) (hide yes))) (property "Supplier" "LCSC" (at 270.5100 162.5600 0) (effects (font (size 1.15 1.15)) (hide yes))) (property "Assembly" "JLCPCB PCBA" (at 270.5100 162.5600 0) (effects (font (size 1.15 1.15)) (hide yes))) (property "LCSC" "C22843" (at 270.5100 162.5600 0) (effects (font (size 1.15 1.15)) (hide yes))) (property "MPN" "0603WAF1501T5E" (at 270.5100 162.5600 0) (effects (font (size 1.15 1.15)) (hide yes))))
(global_label "BIAS" (shape passive) (at 270.5100 157.4800 180) (effects (font (size 1 1)) (justify left)))
(global_label "GND" (shape passive) (at 270.5100 167.6400 180) (effects (font (size 1 1)) (justify left))))
